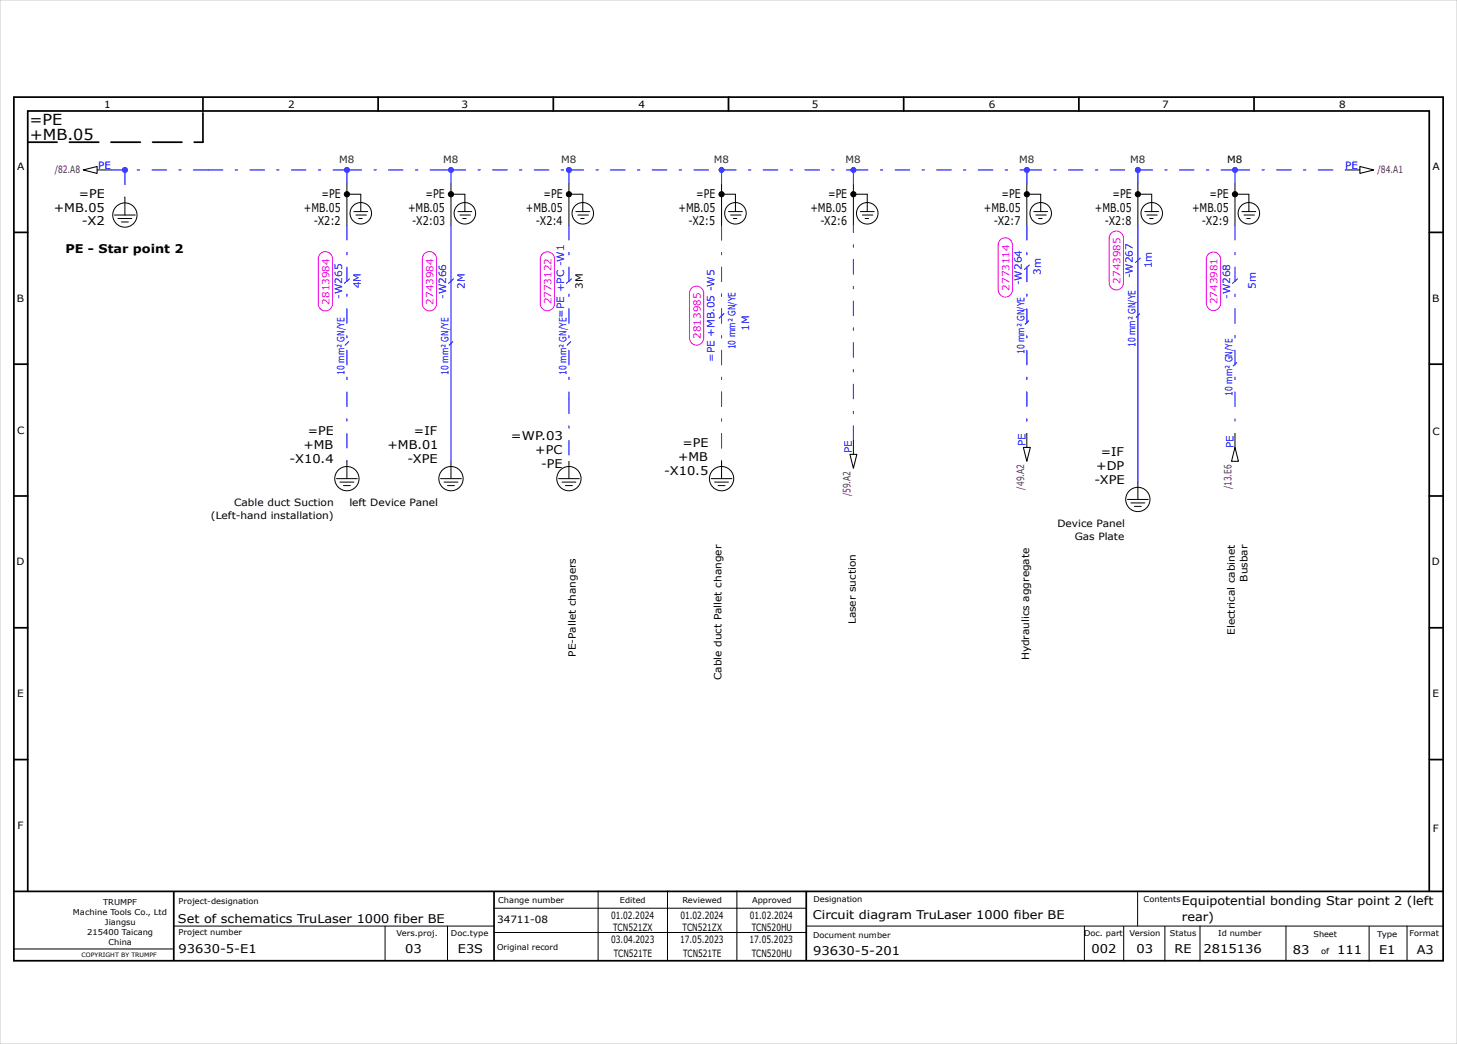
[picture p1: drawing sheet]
<svg xmlns="http://www.w3.org/2000/svg" width="420mm" height="301mm" viewBox="0 0 420 301" stroke-linecap="round" stroke-linejoin="round" font-family="sans-serif">
<g fill="none" stroke="#000" stroke-width=".5">
<path d="M4 28h412v249h-412zM58.5 28.2v3.8M109 28v4M159.5 28v4M210 28v4M260.5 28v4M311 28v4M361.5 28v4M4 67h4M412 67h4M4 105h4M412 105h4"/>
<path d="M4 143h4M412 143h4M4 181h4M412 181h4M4 219h4M412 219h4M4 257h412M8 257v-225h404v225M50.1 257.1v19.8M142.4 257.2v19.8M232.4 257.1v19.7"/>
</g>
<g fill="none" stroke="#000" stroke-width=".29">
<path d="M28 49h4M36 57v5M100 56h4v5M100 53v12M130 56h4v5M130 53v12M164 56h4v5M164 53v12M208 56h4v5M208 53v12M246 56h4v5M246 53v12"/>
<path d="M296 56h4v5M296 53v12M328 56h4v5M328 53v12M356 56h4v5M356 53v12M388 49h4M33 62h6M34 63h4M35 64h2M102 61h4M102.6 62h3"/>
<path d="M103.4 63h1M132 61h4M132.6 62h3M133.4 63h1M166 61h4M166.6 62h3M167.4 63h1M210 61h4M210.6 62h3M211.4 63h1M248 61h4M248.6 62h3"/>
<path d="M249.4 63h1M298 61h4M298.6 62h3M299.4 63h1M330 61h4M330.6 62h3M331.4 63h1M358 61h4M358.6 62h3M359.4 63h1M97 138h6M98 139h4"/>
<path d="M99 140h2M100 133v5M127 138h6M128 139h4M129 140h2M130 133v5M161 138h6M162 139h4M163 140h2M164 133v5M205 138h6M206 139h4"/>
<path d="M207 140h2M208 133v5M246 127v4M296 125v4M328 139v5M356 125v4M325 144h6M326 145h4M327 146h2M172.4 256.9v20M192.4 256.9v20M212.4 256.9v20"/>
<path d="M327.9 256.9v10M4.1 273.6h45.7M50.1 267h92.2M111 267v10M129 267v10M142.4 261.9h90M142.4 268.9h90M232.5 267h183.5M312.6 267v10M323.9 267.1v10M335.8 267.1v10M345.9 267v10.1"/>
<path d="M370.7 267v9.8M394.7 267.1v10M405.6 267v10"/>
<circle cx="36" cy="62" r="3.5"/>
<circle cx="104" cy="61.5" r="3.1"/>
<circle cx="134" cy="61.5" r="3.1"/>
<circle cx="168" cy="61.5" r="3.1"/>
<circle cx="212" cy="61.5" r="3.1"/>
<circle cx="250" cy="61.5" r="3.1"/>
<circle cx="300" cy="61.5" r="3.1"/>
<circle cx="332" cy="61.5" r="3.1"/>
<circle cx="360" cy="61.5" r="3.1"/>
<circle cx="100" cy="138" r="3.5"/>
<circle cx="130" cy="138" r="3.5"/>
<circle cx="164" cy="138" r="3.5"/>
<circle cx="208" cy="138" r="3.5"/>
<circle cx="328" cy="144" r="3.5"/>
</g>
<path d="M8 41h50.5M58.5 41v-8.8" fill="none" stroke="#000" stroke-width=".5" stroke-dasharray="8.5 3.5"/>
<path d="M0 0h420v301h-420z" fill="none" stroke="#c9c9c9" stroke-width=".29"/>
<g fill="none" stroke="#00f" stroke-width=".29" stroke-dasharray="4.2 3.5 .7 3.5">
<path d="M32 49h4M36 49v8M60 49h-24M60 49h40M100 49h28M100 53v-4M128 49h2M130 49h34M164 49h44M164 53v-4M208 53v-4M208 49h38"/>
<path d="M246 49h50M246 53v-4M296 53v-4M296 49h32M328 49v4M328 49h28M356 49h32M356 49v4M100 65v68M164 65v50M208 65v68M296 65v60"/>
<path d="M356 65v60M164 115v18M246 127v-62"/>
</g>
<g fill="#000" stroke="#000" stroke-width=".29">
<circle cx="100" cy="56" r=".75"/>
<circle cx="130" cy="56" r=".75"/>
<circle cx="164" cy="56" r=".75"/>
<circle cx="208" cy="56" r=".75"/>
<circle cx="246" cy="56" r=".75"/>
<circle cx="296" cy="56" r=".75"/>
<circle cx="328" cy="56" r=".75"/>
<circle cx="356" cy="56" r=".75"/>
</g>
<path d="M24 49l4-1v2zM392 48l4 1-4 1zM245 131h2l-1 4zM295 129h2l-1 4zM356 129l1 4h-2z" fill="none" stroke="#000" stroke-width=".3"/>
<path d="M130 49v4M130 65v68M328 65v74" fill="none" stroke="#00f" stroke-width=".29"/>
<g fill="#00f">
<circle cx="36" cy="49" r=".85"/>
<circle cx="100" cy="49" r=".85"/>
<circle cx="208" cy="49" r=".85"/>
<circle cx="164" cy="49" r=".85"/>
<circle cx="356" cy="49" r=".85"/>
<circle cx="246" cy="49" r=".85"/>
<circle cx="296" cy="49" r=".85"/>
<circle cx="328" cy="49" r=".85"/>
<circle cx="130" cy="49" r=".85"/>
</g>
<g fill="none" stroke="#00f" stroke-width=".3">
<path d="M296.7 76.4l-1.4 1.3M328.7 74.4l-1.4 1.3M100.5 98.5l-1 1M100.7 80.4l-1.4 1.3M130.5 98.5l-1 1M130.7 80.4l-1.4 1.3M164.5 98.5l-1 1M164.7 80.4l-1.4 1.3M208.7 90.4l-1.4 1.3M296.5 92.5l-1 1M328.5 90.5l-1 1M356.7 80.4l-1.4 1.3"/>
<path d="M356.5 104.5l-1 1"/>
</g>
<g fill="#fff" stroke="#f0f" stroke-width=".29">
<path d="M199.4 83.1a2.05 2.05 0 0 1 2.2-.4 2.05 2.05 0 0 1 1.3 1.8v12.9a2.05 2.05 0 0 1-2.1 2.1 2.05 2.05 0 0 1-2-2.1v-12.9z" fill-rule="evenodd"/>
<path d="M288.4 69.2a2.05 2.05 0 0 1 2.2-.5 2.05 2.05 0 0 1 1.2 1.9v13a2.05 2.05 0 0 1-2 2 2.05 2.05 0 0 1-2.1-2v-13z" fill-rule="evenodd"/>
<path d="M92.4 73.2a2.05 2.05 0 0 1 2.2-.5 2.05 2.05 0 0 1 1.3 1.9v13a2.05 2.05 0 0 1-2.1 2.1 2.05 2.05 0 0 1-2-2.1v-13z" fill-rule="evenodd"/>
<path d="M122.4 73.2a2.05 2.05 0 0 1 2.2-.5 2.05 2.05 0 0 1 1.2 1.9v13a2.05 2.05 0 0 1-2 2.1 2.05 2.05 0 0 1-2.1-2.1v-13z" fill-rule="evenodd"/>
<path d="M156.4 73.2a2.05 2.05 0 0 1 2.2-.4 2.05 2.05 0 0 1 1.2 1.8v12.9a2.05 2.05 0 0 1-2 2.1 2.05 2.05 0 0 1-2.1-2.1v-12.9z" fill-rule="evenodd"/>
<path d="M320.4 67.2a2.05 2.05 0 0 1 2.2-.4 2.05 2.05 0 0 1 1.2 1.8v12.9a2.05 2.05 0 0 1-2 2.1 2.05 2.05 0 0 1-2-2.1v-12.9z" fill-rule="evenodd"/>
<path d="M348.4 73.3a2.05 2.05 0 0 1 2.2-.5 2.05 2.05 0 0 1 1.2 1.9v12.8a2.05 2.05 0 0 1-2 2 2.05 2.05 0 0 1-2.1-2v-12.8z" fill-rule="evenodd"/>
</g>
<g font-size="4.4">
<text x="8.5" y="36">=PE</text>
<text x="8.6" y="40.5">+MB.05</text>
</g>
<g font-size="3.5">
<text x="22.7" y="57">=PE</text>
<text x="92.7" y="57">=PE</text>
<text x="122.7" y="57">=PE</text>
<text x="156.7" y="57">=PE</text>
<text x="200.7" y="57">=PE</text>
<text x="238.7" y="57">=PE</text>
<text x="288.7" y="57">=PE</text>
<text x="320.7" y="57">=PE</text>
<text x="348.7" y="57">=PE</text>
<text x="15.5" y="61">+MB.05</text>
<text x="23.6" y="65">-X2</text>
<text x="87.6" y="61">+MB.05</text>
<text x="90.5" y="65">-X2:2</text>
<text x="117.6" y="61">+MB.05</text>
<text x="118.9" y="65">-X2:03</text>
<text x="151.6" y="61">+MB.05</text>
<text x="154.5" y="65">-X2:4</text>
<text x="195.6" y="61">+MB.05</text>
<text x="198.5" y="65">-X2:5</text>
<text x="233.6" y="61">+MB.05</text>
<text x="236.5" y="65">-X2:6</text>
<text x="283.6" y="61">+MB.05</text>
<text x="286.5" y="65">-X2:7</text>
<text x="315.6" y="61">+MB.05</text>
<text x="318.5" y="65">-X2:8</text>
<text x="343.6" y="61">+MB.05</text>
<text x="346.5" y="65">-X2:9</text>
<text x="18.9" y="73">PE - Star point 2</text>
<text x="88.7" y="125.5">=PE</text>
<text x="119.3" y="125.5">=IF</text>
<text x="87.5" y="129.5">+MB</text>
<text x="111.7" y="129.5">+MB.01</text>
<text x="147.3" y="127">=WP.03</text>
<text x="154.3" y="131">+PC</text>
<text x="196.7" y="129">=PE</text>
<text x="317.3" y="131.5">=IF</text>
<text x="83.5" y="133.5">-X10.4</text>
<text x="117.5" y="133.5">-XPE</text>
<text x="156" y="135">-PE</text>
<text x="191.5" y="137">-X10.5</text>
<text x="195.5" y="133">+MB</text>
<text x="316" y="135.5">+DP</text>
<text x="315.5" y="139.5">-XPE</text>
<text x="340.7" y="261">Equipotential bonding Star point 2 (left</text>
<text x="51.3" y="266">Set of schematics TruLaser 1000 fiber BE</text>
<text x="234.3" y="265">Circuit diagram TruLaser 1000 fiber BE</text>
<text x="340.7" y="265.5">rear)</text>
<text x="51.5" y="274.7">93630-5-E1</text>
<text x="116.8" y="274.9">03</text>
<text x="132" y="274.9">E3S</text>
<text x="234.4" y="275.3">93630-5-201</text>
<text x="314.6" y="274.8">002</text>
<text x="327.6" y="274.9">03</text>
<text x="338.6" y="274.8">RE</text>
<text x="346.9" y="274.7">2815136</text>
<text x="372.7" y="275">83</text>
<text x="385.4" y="275">111</text>
<text x="397.6" y="275">E1</text>
<text x="408.4" y="275">A3</text>
</g>
<g font-size="2.9">
<text x="30" y="31">1</text>
<text x="83" y="31">2</text>
<text x="133.1" y="31">3</text>
<text x="184.1" y="31">4</text>
<text x="234.1" y="31">5</text>
<text x="285" y="31">6</text>
<text x="335" y="31">7</text>
<text x="386" y="31">8</text>
<text x="353.8" y="47">M8</text>
<text x="5" y="49">A</text>
<text x="413" y="49">A</text>
<text x="168" y="83.2" transform="rotate(-90 168 83.2)">3M</text>
<text x="4.8" y="87">B</text>
<text x="412.8" y="87">B</text>
<text x="5" y="125">C</text>
<text x="413" y="125.5">C</text>
<text x="60.8" y="149.6">(Left-hand installation)</text>
<text x="67.5" y="146">Cable duct Suction</text>
<text x="100.7" y="146">left Device Panel</text>
<text x="304.8" y="152">Device Panel</text>
<text x="309.8" y="155.6">Gas Plate</text>
<text x="4.8" y="163">D</text>
<text x="359.6" y="167.7" transform="rotate(-90 359.6 167.7)">Busbar</text>
<text x="412.7" y="163">D</text>
<text x="246.7" y="180" transform="rotate(-90 246.7 180)">Laser suction</text>
<text x="356" y="183.1" transform="rotate(-90 356 183.1)">Electrical cabinet</text>
<text x="166" y="189.3" transform="rotate(-90 166 189.3)">PE-Pallet changers</text>
<text x="296.7" y="190.4" transform="rotate(-90 296.7 190.4)">Hydraulics aggregate</text>
<text x="208" y="196.1" transform="rotate(-90 208 196.1)">Cable duct Pallet changer</text>
<text x="5" y="201">E</text>
<text x="413" y="201">E</text>
<text x="5.1" y="239">F</text>
<text x="413" y="240">F</text>
<text x="143.3" y="266">34711-08</text>
<text x="176.1" y="264.9">01.02.2024</text>
<text x="176.8" y="268.4">TCN521ZX</text>
<text x="196.1" y="264.9">01.02.2024</text>
<text x="196.8" y="268.4">TCN521ZX</text>
<text x="216.1" y="264.9">01.02.2024</text>
<text x="216.7" y="268.4">TCN520HU</text>
<text x="176.2" y="271.9">03.04.2023</text>
<text x="176.9" y="275.9">TCN521TE</text>
<text x="196" y="271.9">17.05.2023</text>
<text x="196.9" y="275.9">TCN521TE</text>
<text x="216" y="271.9">17.05.2023</text>
<text x="216.7" y="275.9">TCN520HU</text>
</g>
<g font-size="2.9" fill="#008000">
<text x="97.8" y="47">M8</text>
<text x="127.8" y="47">M8</text>
<text x="161.8" y="47">M8</text>
<text x="205.7" y="47">M8</text>
<text x="243.8" y="47">M8</text>
<text x="293.7" y="47">M8</text>
<text x="325.8" y="47">M8</text>
</g>
<g font-size="2.9" fill="#b60000">
<text x="15.8" y="50">/82.A8</text>
<text x="397.1" y="50">/84.A1</text>
<text x="245.2" y="143.1" transform="rotate(-90 245.2 143.1)">/59.A2</text>
<text x="295.2" y="141.1" transform="rotate(-90 295.2 141.1)">/49.A2</text>
<text x="355" y="141.1" transform="rotate(-90 355 141.1)">/13.E6</text>
</g>
<g font-size="2.9" fill="#00f">
<text x="28.3" y="48.6">PE</text>
<text x="387.8" y="48.6">PE</text>
<text x="332" y="77.4" transform="rotate(-90 332 77.4)">1m</text>
<text x="104" y="83.1" transform="rotate(-90 104 83.1)">4M</text>
<text x="134" y="83.2" transform="rotate(-90 134 83.2)">2M</text>
<text x="294.6" y="82.2" transform="rotate(-90 294.6 82.2)">-W264</text>
<text x="300" y="79.2" transform="rotate(-90 300 79.2)">3m</text>
<text x="326.6" y="80.2" transform="rotate(-90 326.6 80.2)">-W267</text>
<text x="362" y="83.2" transform="rotate(-90 362 83.2)">5m</text>
<text x="98.6" y="86.1" transform="rotate(-90 98.6 86.1)">-W265</text>
<text x="128.6" y="86.2" transform="rotate(-90 128.6 86.2)">-W266</text>
<text x="354.6" y="86.2" transform="rotate(-90 354.6 86.2)">-W268</text>
<text x="216" y="95.4" transform="rotate(-90 216 95.4)">1M</text>
<text x="212" y="100.7" transform="rotate(-90 212 100.7)">10 mm² GN/YE</text>
<text x="327.3" y="100.1" transform="rotate(-90 327.3 100.1)">10 mm² GN/YE</text>
<text x="206" y="104.4" transform="rotate(-90 206 104.4)">=PE +MB.05 -W5</text>
<text x="295.3" y="102.1" transform="rotate(-90 295.3 102.1)">10 mm² GN/YE</text>
<text x="99.3" y="108.1" transform="rotate(-90 99.3 108.1)">10 mm² GN/YE</text>
<text x="129.3" y="108.1" transform="rotate(-90 129.3 108.1)">10 mm² GN/YE</text>
<text x="163.3" y="108.1" transform="rotate(-90 163.3 108.1)">10 mm² GN/YE=PE +PC -W1</text>
<text x="355.3" y="114.1" transform="rotate(-90 355.3 114.1)">10 mm² GN/YE</text>
<text x="245.6" y="130.7" transform="rotate(-90 245.6 130.7)">PE</text>
<text x="295.6" y="128.7" transform="rotate(-90 295.6 128.7)">PE</text>
<text x="355.6" y="129.3" transform="rotate(-90 355.6 129.3)">PE</text>
</g>
<g font-size="2.9" fill="#f0f">
<text x="291" y="83.8" transform="rotate(-90 291 83.8)">2773114</text>
<text x="323" y="81.7" transform="rotate(-90 323 81.7)">2743985</text>
<text x="95" y="87.8" transform="rotate(-90 95 87.8)">2813984</text>
<text x="125" y="87.8" transform="rotate(-90 125 87.8)">2743984</text>
<text x="159" y="87.7" transform="rotate(-90 159 87.7)">2773122</text>
<text x="351" y="87.7" transform="rotate(-90 351 87.7)">2743981</text>
<text x="202" y="97.6" transform="rotate(-90 202 97.6)">2813985</text>
</g>
<g font-size="2.3">
<text x="21" y="263.8">Machine Tools Co., Ltd</text>
<text x="29.7" y="260.8">TRUMPF</text>
<text x="51.5" y="260.7">Project-designation</text>
<text x="143.6" y="260.4">Change number</text>
<text x="178.7" y="260.4">Edited</text>
<text x="196.7" y="260.4">Reviewed</text>
<text x="216.8" y="260.4">Approved</text>
<text x="234.5" y="260.2">Designation</text>
<text x="329.7" y="260.1">Contents</text>
<text x="25.2" y="269.6">215400 Taicang</text>
<text x="30.3" y="266.7">Jiangsu</text>
<text x="51.5" y="269.7">Project number</text>
<text x="114.3" y="269.9">Vers.proj.</text>
<text x="130" y="269.9">Doc.type</text>
<text x="312.5" y="269.8">Doc. part</text>
<text x="325.6" y="269.9">Version</text>
<text x="337.3" y="269.8">Status</text>
<text x="351.2" y="269.8">Id number</text>
<text x="406.4" y="270">Format</text>
<text x="31.3" y="272.5">China</text>
<text x="143.3" y="273.9">Original record</text>
<text x="234.4" y="270.3">Document number</text>
<text x="378.6" y="270">Sheet</text>
<text x="380.8" y="275">of</text>
<text x="397" y="270">Type</text>
</g>
<text font-size="1.7" x="23.5" y="275.8">COPYRIGHT BY TRUMPF</text>
</svg>
